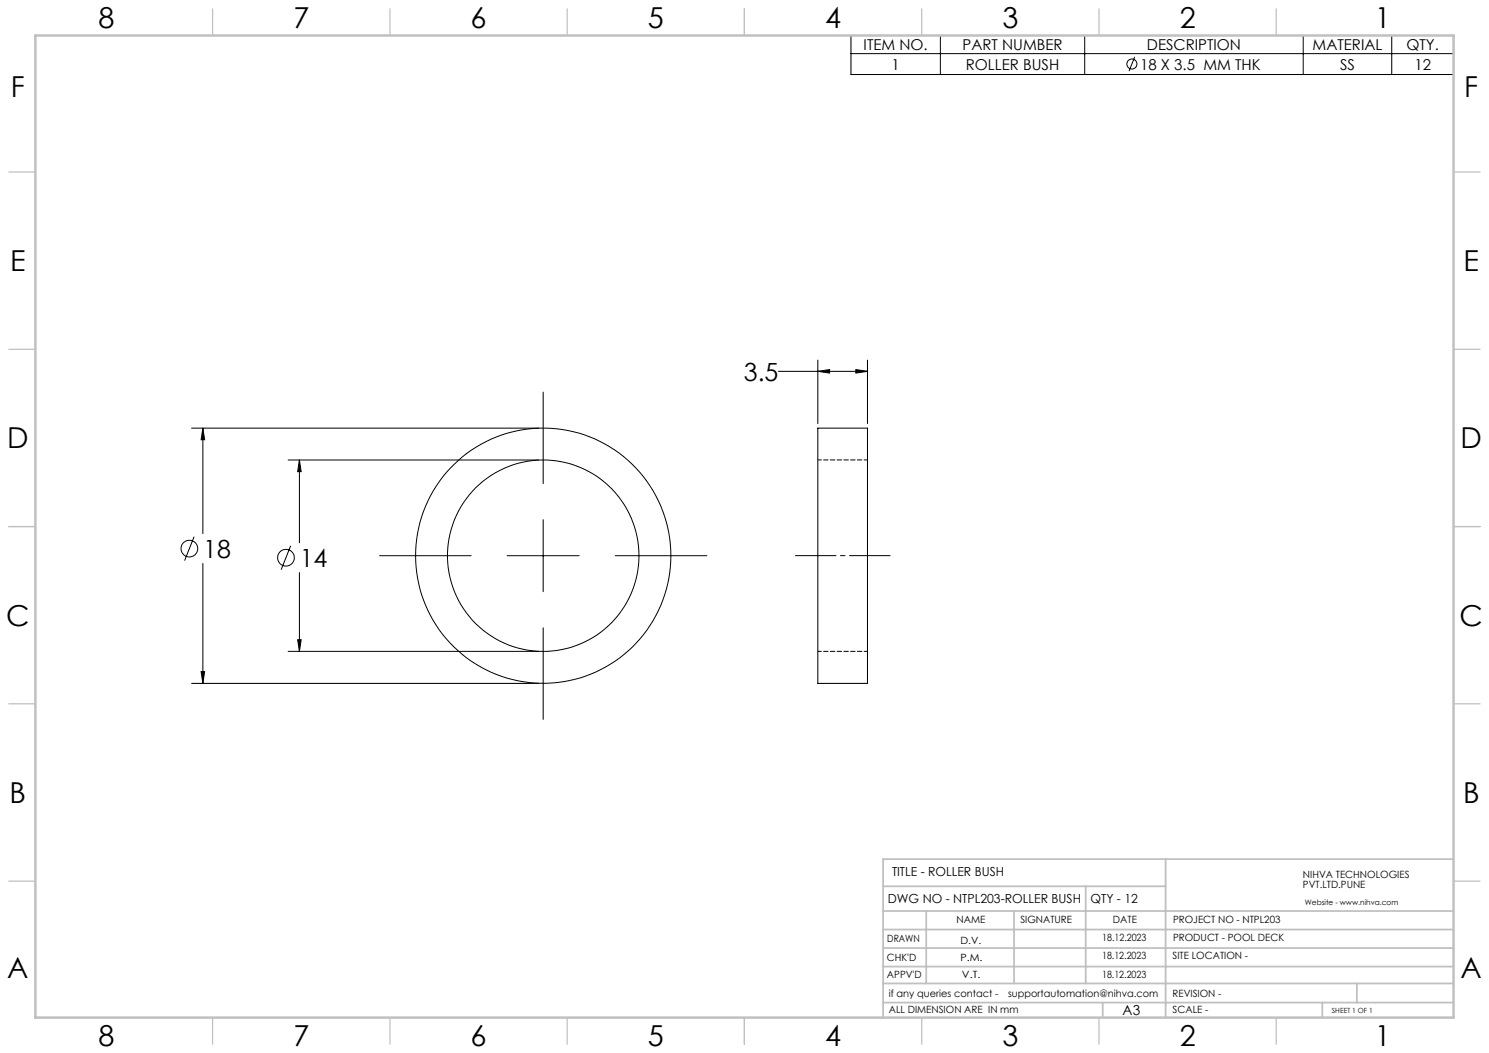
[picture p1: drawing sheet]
<svg xmlns="http://www.w3.org/2000/svg" width="420mm" height="297mm" viewBox="0 0 420 297" stroke-linecap="round" stroke-linejoin="round" font-family="sans-serif">
<g fill="none" stroke="#000" stroke-width=".28">
<path d="M240 10h170v11h-170zM240 15.1h170M265.3 10v11M306 10v11M320.1 16l-1.6 4.1M367.6 10v11M392.6 10v11M153.2 110.6v25.8M219.6 104.7h25.1M230.7 104.7l3.3-.5v1zM230.7 101.6v17.9M241.4 104.2l3.3 .5-3.3 .5z"/>
<path d="M244.7 101.6v17.9M54 120.8h97.9M57.2 120.8l.5 3.2h-1zM57.2 120.8v29.7M81.3 129.7h70.6M84.5 129.7l.4 3.3h-.9zM84.5 129.7v23.4M230.7 120.8h14v72h-14zM54.8 151.4l-2.7 6.7M57.2 158.9v33.9M82 153.9l-2.7 6.8M107.1 156.7h25.8"/>
<path d="M143.1 156.7h20.3M153.2 146.6v20.3M173.5 156.7h25.9M84.5 161.5v22.2M153.2 177.1v25.8M54 192.8h97.9M56.7 189.4h1l-.5 3.4zM81.3 183.7h70.6M84 180.4h.9l-.4 3.3z"/>
<circle cx="319.3" cy="18.1" r="1.41"/>
<circle cx="53.4" cy="154.7" r="2.35"/>
<circle cx="80.7" cy="157.3" r="2.36"/>
<circle cx="153.2" cy="156.7" r="36"/>
<circle cx="153.2" cy="156.7" r="27"/>
</g>
<path d="M224.4 156.7h26.7" fill="none" stroke="#000" stroke-width=".28" stroke-dasharray="15.2 1.3 1.3 1.3" stroke-dashoffset="3.8"/>
<g fill="none" stroke="#c0c0c0" stroke-width=".35">
<path d="M60 2.5v7.5M110 2.5v7.5M160 2.5v7.5M210 2.5v7.5M260 2.5v7.5M310 2.5v7.5M360 2.5v7.5M2.5 48.5h7.5M410 48.5h7.5M2.5 98.5h7.5M410 98.5h7.5M2.5 148.5h7.5"/>
<path d="M410 148.5h7.5M2.5 198.5h7.5M410 198.5h7.5M2.5 248.5h7.5M410 248.5h7.5M60 287v7.5M110 287v7.5M160 287v7.5M210 287v7.5M260 287v7.5M310 287v7.5M360 287v7.5"/>
</g>
<g fill="none" stroke="#c0c0c0" stroke-width=".5">
<path d="M249.1 257h160.9M249.1 250h79.7M261.3 257v20.4M286 257v20.4M306.2 250v27.4M328.8 242.3v44.7M410 242.3h-160.9v44.7M249.1 272.6h160.9M249.1 267.4h160.9M249.1 262.2h160.9M249.1 277.4h160.9M382.7 277.4v5.4"/>
<path d="M249.1 282.8h160.9M311 282.8v4.2M373 282.8v4.2"/>
</g>
<path d="M10 10h400v277h-400z" fill="none" stroke="#c0c0c0" stroke-width=".7"/>
<path d="M84.5 129.7l.4 3.3h-.9zM84 180.4h.9l-.4 3.3zM57.2 120.8l.5 3.2h-1zM56.7 189.4h1l-.5 3.4zM241.4 104.2l3.3 .5-3.3 .5zM230.7 104.7l3.3-.5v1z" fill="#000"/>
<path d="M244.7 129.7h-14M230.7 183.7h14" fill="none" stroke="#000" stroke-width=".28" stroke-dasharray="1.3 .6" stroke-dashoffset=".3"/>
<g font-size="8.1">
<text x="27.8" y="8">8</text>
<text x="82.8" y="8">7</text>
<text x="132.8" y="8">6</text>
<text x="182.8" y="8">5</text>
<text x="232.8" y="8">4</text>
<text x="282.8" y="8">3</text>
<text x="332.8" y="8">2</text>
<text x="387.8" y="8">1</text>
<text x="3" y="27.2">F</text>
<text x="413" y="27.2">F</text>
<text x="2.8" y="76.5">E</text>
<text x="412.8" y="76.5">E</text>
<text x="2" y="126.5">D</text>
<text x="412" y="126.5">D</text>
<text x="1.7" y="176.5">C</text>
<text x="411.7" y="176.5">C</text>
<text x="2.7" y="226.5">B</text>
<text x="412.7" y="226.5">B</text>
<text x="2" y="275.7">A</text>
<text x="412" y="275.7">A</text>
<text x="27.8" y="295">8</text>
<text x="82.8" y="295">7</text>
<text x="132.8" y="295">6</text>
<text x="182.8" y="295">5</text>
<text x="232.8" y="295">4</text>
<text x="282.8" y="295">3</text>
<text x="332.8" y="295">2</text>
<text x="387.8" y="295">1</text>
</g>
<g font-size="7.1">
<text x="209.8" y="107.4">3.5</text>
<text x="57.3" y="157.4">18</text>
<text x="84.6" y="160">14</text>
</g>
<g font-size="4.2">
<text x="243.6" y="14.1">ITEM NO.</text>
<text x="271.5" y="14.1">PART NUMBER</text>
<text x="323.5" y="14.1">DESCRIPTION</text>
<text x="370.3" y="14.1">MATERIAL</text>
<text x="396.7" y="14.1">QTY.</text>
<text x="251.5" y="19.6">1</text>
<text x="272.4" y="19.6">ROLLER BUSH</text>
<text x="321.6" y="19.6">18 X 3.5 MM THK</text>
<text x="378" y="19.6">SS</text>
<text x="399" y="19.6">12</text>
</g>
<text font-size="3.9" x="316.7" y="286.4">A3</text>
<g font-size="3.5">
<text x="251.6" y="247.2">TITLE - ROLLER BUSH</text>
<text x="250.4" y="254.8">DWG NO - NTPL203-ROLLER BUSH</text>
<text x="307.6" y="254.8">QTY - 12</text>
</g>
<g font-size="2.8">
<text x="367.5" y="247.7">NIHVA TECHNOLOGIES</text>
<text x="367.5" y="250.5">PVT.LTD.PUNE</text>
<text x="269.8" y="260.4">NAME</text>
<text x="287.8" y="260.4">SIGNATURE</text>
<text x="313.9" y="260.5">DATE</text>
<text x="330.9" y="260.5">PROJECT NO - NTPL203</text>
<text x="250.3" y="265.7">DRAWN</text>
<text x="270.9" y="266.1">D.V.</text>
<text x="310.9" y="265.5">18.12.2023</text>
<text x="330.9" y="265.5">PRODUCT - POOL DECK</text>
<text x="250.2" y="271.1">CHK'D</text>
<text x="250.2" y="275.8">APPV'D</text>
<text x="270.9" y="271.1">P.M.</text>
<text x="271.3" y="275.8">V.T.</text>
<text x="310.9" y="270.6">18.12.2023</text>
<text x="310.9" y="275.8">18.12.2023</text>
<text x="330.7" y="270.6">SITE LOCATION -</text>
<text x="250.7" y="281.1">if any queries contact -</text>
<text x="284.3" y="281.1">supportautomation@nihva.com</text>
<text x="330.7" y="281.1">REVISION -</text>
<text x="250.7" y="285.6">ALL DIMENSION ARE IN mm</text>
<text x="330.7" y="285.6">SCALE -</text>
</g>
<text font-size="2.1" x="368.1" y="255.1">Website - www.nihva.com</text>
<text font-size="2" x="375.7" y="285.6">SHEET 1 OF 1</text>
</svg>
